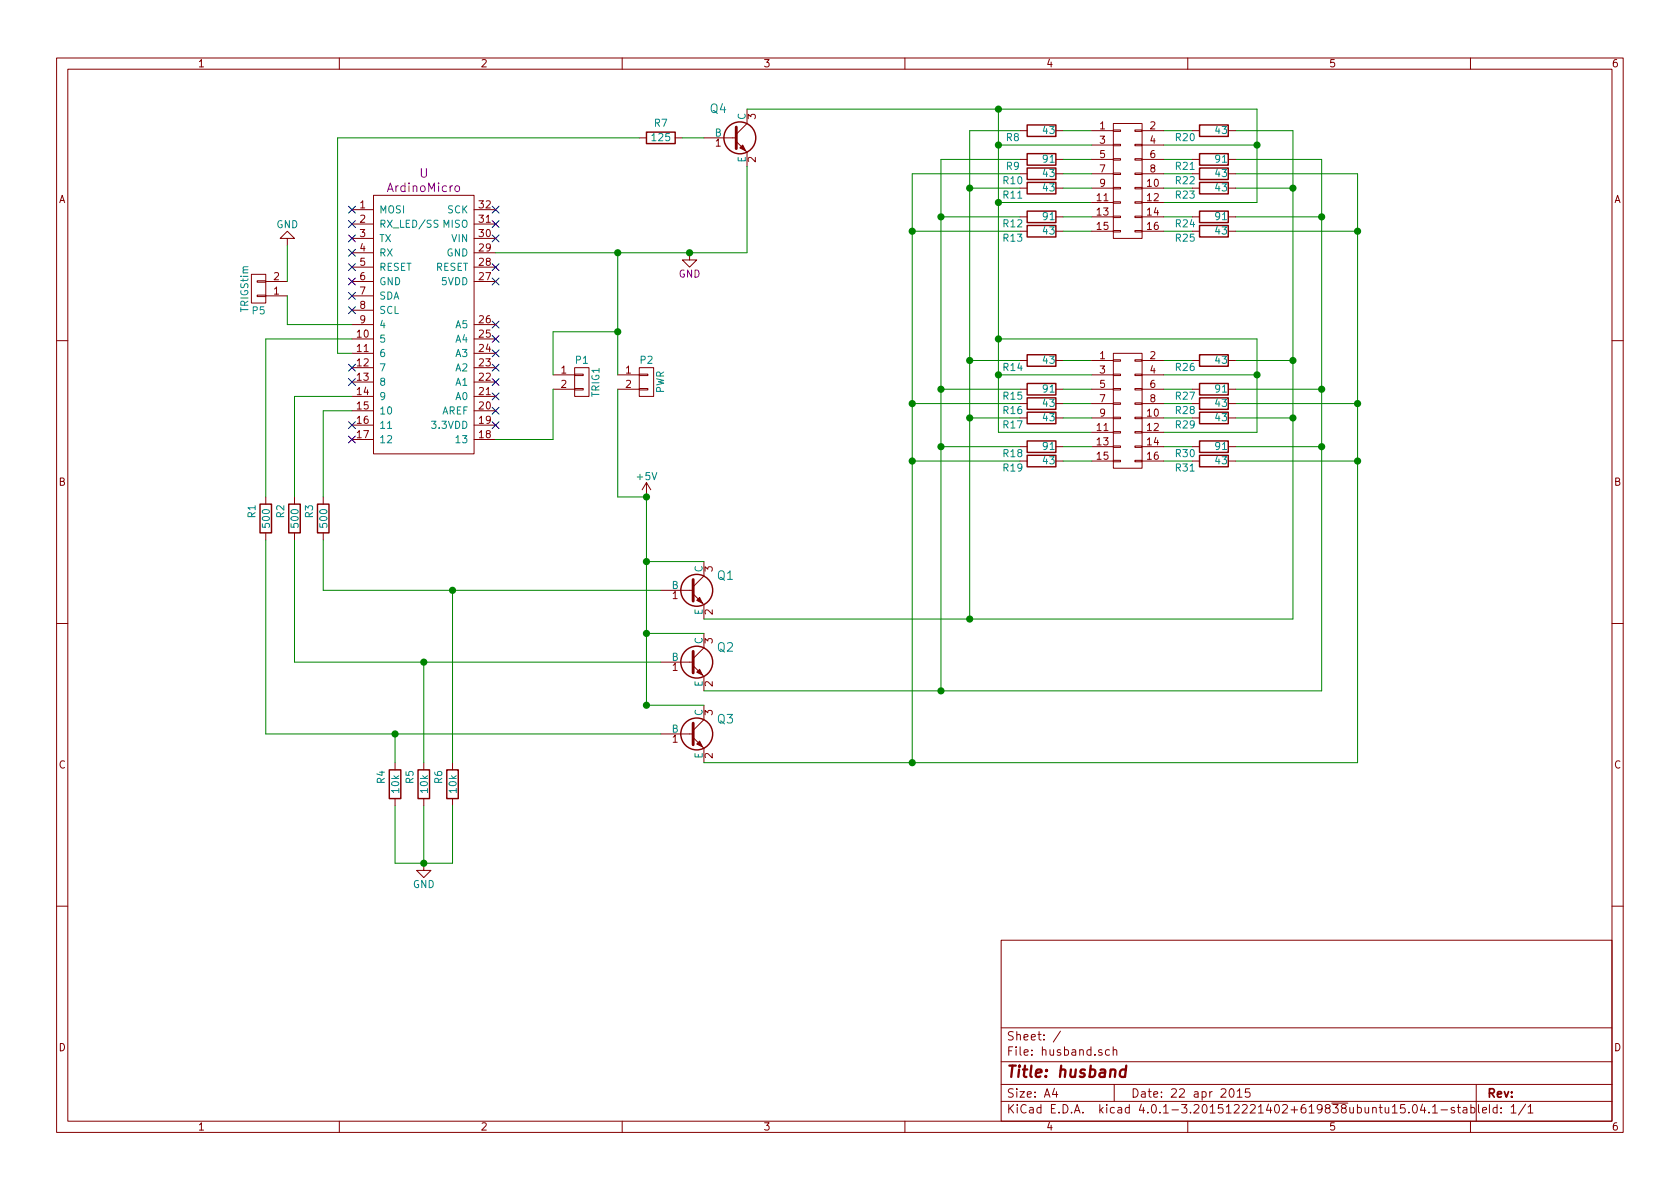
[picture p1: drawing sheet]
EESchema Schematic File Version 2
LIBS:husband-rescue
LIBS:power
LIBS:device
LIBS:transistors
LIBS:conn
LIBS:linear
LIBS:regul
LIBS:74xx
LIBS:cmos4000
LIBS:adc-dac
LIBS:memory
LIBS:xilinx
LIBS:microcontrollers
LIBS:dsp
LIBS:microchip
LIBS:analog_switches
LIBS:motorola
LIBS:texas
LIBS:intel
LIBS:audio
LIBS:interface
LIBS:digital-audio
LIBS:philips
LIBS:display
LIBS:cypress
LIBS:siliconi
LIBS:opto
LIBS:atmel
LIBS:contrib
LIBS:valves
LIBS:myParts
LIBS:husband-cache
EELAYER 25 0
EELAYER END
$Descr A4 11693 8268
encoding utf-8
Sheet 1 1
Title "husband"
Date "22 apr 2015"
Rev ""
Comp ""
Comment1 ""
Comment2 ""
Comment3 ""
Comment4 ""
$EndDescr
$Comp
L ArdinoMicro-RESCUE-husband U1
U 1 1
P 2700 1250
F 0 "U1" H 2750 1300 60  0001 C CNN
F 1 "ArdinoMicro" H 2700 1250 60  0001 C CNN
F 2 "myPrints:ArduinoMicro" V 2950 100 60  0001 C CNN
F 3 "" H 2700 1250 60  0001 C CNN
F 4 "U" H 2950 1300 60  0000 C CNN "Reference"
F 5 "ArdinoMicro" H 2950 1200 60  0000 C CNN "Value"
F 6 "" V 2950 100 60  0000 C CNN "Datasheet"
	1    2700 1250
	1    0    0    -1  
$EndComp
$Comp
L BC817-40 Q2
U 1 1
P 4800 4600
F 0 "Q2" H 5050 4700 60  0000 C CNN
F 1 "BC817-40" H 4800 4600 60  0001 C CNN
F 2 "myPrints:Transistor" H 5000 4525 50  0001 L CIN
F 3 "" H 4800 4600 60  0001 C CNN
	1    4800 4600
	1    0    0    -1  
$EndComp
$Comp
L BC817-40 Q1
U 1 1
P 4800 4100
F 0 "Q1" H 5050 4200 60  0000 C CNN
F 1 "BC817-40" H 4800 4100 60  0001 C CNN
F 2 "myPrints:Transistor" H 5000 4025 50  0001 L CIN
F 3 "" H 4800 4100 60  0001 C CNN
	1    4800 4100
	1    0    0    -1  
$EndComp
$Comp
L BC817-40 Q4
U 1 1
P 5100 950
F 0 "Q4" H 5000 1150 60  0000 C CNN
F 1 "BC817-40" H 5100 950 60  0001 C CNN
F 2 "myPrints:Transistor" H 5300 875 50  0001 L CIN
F 3 "" H 5100 950 60  0001 C CNN
	1    5100 950 
	1    0    0    -1  
$EndComp
$Comp
L BC817-40 Q3
U 1 1
P 4800 5100
F 0 "Q3" H 5050 5200 60  0000 C CNN
F 1 "BC817-40" H 4800 5100 60  0001 C CNN
F 2 "myPrints:Transistor" H 5000 5025 50  0001 L CIN
F 3 "" H 4800 5100 60  0001 C CNN
	1    4800 5100
	1    0    0    -1  
$EndComp
$Comp
L GND #PWR01
U 1 1
P 4800 1750
F 0 "#PWR01" H 4850 1800 60  0001 C CNN
F 1 "GND" H 4800 1750 60  0001 C CNN
F 2 "" H 4800 1750 60  0000 C CNN
F 3 "" H 4800 1750 60  0001 C CNN
F 4 "#PWR" H 4800 1500 50  0001 C CNN "Reference"
F 5 "GND" H 4800 1600 50  0000 C CNN "Value"
F 6 "" H 4800 1750 60  0000 C CNN "Datasheet"
	1    4800 1750
	1    0    0    -1  
$EndComp
NoConn ~ 2450 2650
NoConn ~ 2450 2550
$Comp
L CONN_01X02 P2
U 1 1
P 4500 2650
F 0 "P2" H 4500 2800 50  0000 C CNN
F 1 "PWR" V 4600 2650 50  0000 C CNN
F 2 "Connect:bornier2" H 4500 2650 60  0001 C CNN
F 3 "" H 4500 2650 60  0000 C CNN
	1    4500 2650
	1    0    0    -1  
$EndComp
$Comp
L +5V #PWR02
U 1 1
P 4500 3450
F 0 "#PWR02" H 4500 3300 50  0001 C CNN
F 1 "+5V" H 4500 3590 50  0000 C CNN
F 2 "" H 4500 3450 60  0000 C CNN
F 3 "" H 4500 3450 60  0000 C CNN
	1    4500 3450
	1    0    0    -1  
$EndComp
$Comp
L CONN_01X02 P1
U 1 1
P 4050 2650
F 0 "P1" H 4050 2800 50  0000 C CNN
F 1 "TRIG1" V 4150 2650 50  0000 C CNN
F 2 "Connect:bornier2" H 4050 2650 60  0001 C CNN
F 3 "" H 4050 2650 60  0000 C CNN
	1    4050 2650
	1    0    0    -1  
$EndComp
$Comp
L R R7
U 1 1
P 4600 950
F 0 "R7" V 4500 950 50  0000 C CNN
F 1 "125" V 4600 950 50  0000 C CNN
F 2 "Resistors_ThroughHole:Resistor_Horizontal_RM10mm" V 4530 950 30  0001 C CNN
F 3 "" H 4600 950 30  0000 C CNN
	1    4600 950 
	0    1    1    0   
$EndComp
Wire Wire Line
	4500 3900 4900 3900
Wire Wire Line
	4500 4400 4900 4400
Connection ~ 4500 3900
Wire Wire Line
	4500 4900 4900 4900
Connection ~ 4500 4400
Connection ~ 4500 4900
Wire Wire Line
	4500 3450 4500 4900
Wire Wire Line
	5200 1750 5200 1150
Wire Wire Line
	2450 2450 2350 2450
Wire Wire Line
	2350 2450 2350 950 
Connection ~ 4800 1750
Connection ~ 4500 3450
Wire Wire Line
	4300 2600 4300 1750
Connection ~ 4300 1750
Wire Wire Line
	4300 2700 4300 3450
Wire Wire Line
	4300 3450 4500 3450
Wire Wire Line
	7400 900  7600 900 
Wire Wire Line
	7400 1100 7600 1100
Wire Wire Line
	7400 1200 7600 1200
Wire Wire Line
	7400 1300 7600 1300
Wire Wire Line
	7400 1500 7600 1500
Wire Wire Line
	7400 1600 7600 1600
Wire Wire Line
	8100 1500 8300 1500
Wire Wire Line
	8100 1600 8300 1600
Wire Wire Line
	8100 1300 8300 1300
Wire Wire Line
	8100 1200 8300 1200
Wire Wire Line
	8100 1100 8300 1100
Wire Wire Line
	8100 900  8300 900 
Wire Wire Line
	6950 750  6950 3000
Wire Wire Line
	5200 750  8750 750 
Connection ~ 6950 1000
Wire Wire Line
	8750 750  8750 1400
Connection ~ 6950 750 
Connection ~ 8750 1000
Wire Wire Line
	4900 4300 9000 4300
Wire Wire Line
	6750 4300 6750 900 
Wire Wire Line
	6750 900  7100 900 
Wire Wire Line
	7100 1300 6750 1300
Connection ~ 6750 1300
Wire Wire Line
	9000 4300 9000 900 
Wire Wire Line
	9000 900  8600 900 
Connection ~ 6750 4300
Wire Wire Line
	8600 1300 9000 1300
Connection ~ 9000 1300
Wire Wire Line
	4900 4800 9200 4800
Wire Wire Line
	6550 4800 6550 1100
Wire Wire Line
	6550 1100 7100 1100
Wire Wire Line
	7100 1500 6550 1500
Connection ~ 6550 1500
Wire Wire Line
	9200 4800 9200 1100
Wire Wire Line
	9200 1100 8600 1100
Connection ~ 6550 4800
Wire Wire Line
	8600 1500 9200 1500
Connection ~ 9200 1500
Wire Wire Line
	4900 5300 9450 5300
Wire Wire Line
	6350 5300 6350 1200
Wire Wire Line
	6350 1200 7100 1200
Wire Wire Line
	7100 1600 6350 1600
Connection ~ 6350 1600
Wire Wire Line
	9450 5300 9450 1200
Wire Wire Line
	9450 1200 8600 1200
Connection ~ 6350 5300
Wire Wire Line
	8600 1600 9450 1600
Connection ~ 9450 1600
Wire Wire Line
	7400 2500 7600 2500
Wire Wire Line
	7400 2700 7600 2700
Wire Wire Line
	7400 2800 7600 2800
Wire Wire Line
	7400 2900 7600 2900
Wire Wire Line
	7400 3100 7600 3100
Wire Wire Line
	7400 3200 7600 3200
Wire Wire Line
	8100 3100 8300 3100
Wire Wire Line
	8100 3200 8300 3200
Wire Wire Line
	8100 2900 8300 2900
Wire Wire Line
	8100 2800 8300 2800
Wire Wire Line
	8100 2700 8300 2700
Wire Wire Line
	8100 2500 8300 2500
Connection ~ 6950 2600
Wire Wire Line
	8750 2350 8750 3000
Connection ~ 6950 2350
Connection ~ 8750 2600
Wire Wire Line
	6750 2500 7100 2500
Wire Wire Line
	7100 2900 6750 2900
Connection ~ 6750 2900
Wire Wire Line
	9000 2500 8600 2500
Wire Wire Line
	8600 2900 9000 2900
Connection ~ 9000 2900
Wire Wire Line
	6550 2700 7100 2700
Wire Wire Line
	7100 3100 6550 3100
Connection ~ 6550 3100
Wire Wire Line
	9200 2700 8600 2700
Wire Wire Line
	8600 3100 9200 3100
Connection ~ 9200 3100
Wire Wire Line
	6350 2800 7100 2800
Wire Wire Line
	7100 3200 6350 3200
Connection ~ 6350 3200
Wire Wire Line
	9450 2800 8600 2800
Wire Wire Line
	8600 3200 9450 3200
Connection ~ 9450 3200
Connection ~ 6750 2500
Connection ~ 6550 2700
Connection ~ 6350 2800
Wire Wire Line
	6950 2350 8750 2350
Connection ~ 6950 1400
Connection ~ 9000 2500
Connection ~ 9200 2700
Connection ~ 9450 2800
Wire Wire Line
	3450 3050 3850 3050
Wire Wire Line
	3850 3050 3850 2700
Wire Wire Line
	3850 2600 3850 2300
Wire Wire Line
	3850 2300 4300 2300
Connection ~ 4300 2300
Wire Wire Line
	2350 950  4450 950 
Wire Wire Line
	4750 950  4900 950 
$Comp
L R R8
U 1 1
P 7250 900
F 0 "R8" V 7300 700 50  0000 C CNN
F 1 "43" V 7250 950 50  0000 C CNN
F 2 "Resistors_ThroughHole:Resistor_Horizontal_RM10mm" V 7180 900 30  0001 C CNN
F 3 "" H 7250 900 30  0000 C CNN
	1    7250 900 
	0    1    1    0   
$EndComp
$Comp
L R R10
U 1 1
P 7250 1200
F 0 "R10" V 7300 1000 50  0000 C CNN
F 1 "43" V 7250 1250 50  0000 C CNN
F 2 "Resistors_ThroughHole:Resistor_Horizontal_RM10mm" V 7180 1200 30  0001 C CNN
F 3 "" H 7250 1200 30  0000 C CNN
	1    7250 1200
	0    1    1    0   
$EndComp
$Comp
L R R11
U 1 1
P 7250 1300
F 0 "R11" V 7300 1100 50  0000 C CNN
F 1 "43" V 7250 1350 50  0000 C CNN
F 2 "Resistors_ThroughHole:Resistor_Horizontal_RM10mm" V 7180 1300 30  0001 C CNN
F 3 "" H 7250 1300 30  0000 C CNN
	1    7250 1300
	0    1    1    0   
$EndComp
$Comp
L R R13
U 1 1
P 7250 1600
F 0 "R13" V 7300 1400 50  0000 C CNN
F 1 "43" V 7250 1650 50  0000 C CNN
F 2 "Resistors_ThroughHole:Resistor_Horizontal_RM10mm" V 7180 1600 30  0001 C CNN
F 3 "" H 7250 1600 30  0000 C CNN
	1    7250 1600
	0    1    1    0   
$EndComp
Wire Wire Line
	7600 1000 6950 1000
$Comp
L R R20
U 1 1
P 8450 900
F 0 "R20" V 8500 700 50  0000 C CNN
F 1 "43" V 8450 950 50  0000 C CNN
F 2 "Resistors_ThroughHole:Resistor_Horizontal_RM10mm" V 8380 900 30  0001 C CNN
F 3 "" H 8450 900 30  0000 C CNN
	1    8450 900 
	0    1    1    0   
$EndComp
$Comp
L R R22
U 1 1
P 8450 1200
F 0 "R22" V 8500 1000 50  0000 C CNN
F 1 "43" V 8450 1250 50  0000 C CNN
F 2 "Resistors_ThroughHole:Resistor_Horizontal_RM10mm" V 8380 1200 30  0001 C CNN
F 3 "" H 8450 1200 30  0000 C CNN
	1    8450 1200
	0    1    1    0   
$EndComp
$Comp
L R R23
U 1 1
P 8450 1300
F 0 "R23" V 8500 1100 50  0000 C CNN
F 1 "43" V 8450 1350 50  0000 C CNN
F 2 "Resistors_ThroughHole:Resistor_Horizontal_RM10mm" V 8380 1300 30  0001 C CNN
F 3 "" H 8450 1300 30  0000 C CNN
	1    8450 1300
	0    1    1    0   
$EndComp
$Comp
L R R25
U 1 1
P 8450 1600
F 0 "R25" V 8500 1400 50  0000 C CNN
F 1 "43" V 8450 1650 50  0000 C CNN
F 2 "Resistors_ThroughHole:Resistor_Horizontal_RM10mm" V 8380 1600 30  0001 C CNN
F 3 "" H 8450 1600 30  0000 C CNN
	1    8450 1600
	0    1    1    0   
$EndComp
$Comp
L R R14
U 1 1
P 7250 2500
F 0 "R14" V 7300 2300 50  0000 C CNN
F 1 "43" V 7250 2550 50  0000 C CNN
F 2 "Resistors_ThroughHole:Resistor_Horizontal_RM10mm" V 7180 2500 30  0001 C CNN
F 3 "" H 7250 2500 30  0000 C CNN
	1    7250 2500
	0    1    1    0   
$EndComp
$Comp
L R R16
U 1 1
P 7250 2800
F 0 "R16" V 7300 2600 50  0000 C CNN
F 1 "43" V 7250 2850 50  0000 C CNN
F 2 "Resistors_ThroughHole:Resistor_Horizontal_RM10mm" V 7180 2800 30  0001 C CNN
F 3 "" H 7250 2800 30  0000 C CNN
	1    7250 2800
	0    1    1    0   
$EndComp
$Comp
L R R17
U 1 1
P 7250 2900
F 0 "R17" V 7300 2700 50  0000 C CNN
F 1 "43" V 7250 2950 50  0000 C CNN
F 2 "Resistors_ThroughHole:Resistor_Horizontal_RM10mm" V 7180 2900 30  0001 C CNN
F 3 "" H 7250 2900 30  0000 C CNN
	1    7250 2900
	0    1    1    0   
$EndComp
$Comp
L R R19
U 1 1
P 7250 3200
F 0 "R19" V 7300 3000 50  0000 C CNN
F 1 "43" V 7250 3250 50  0000 C CNN
F 2 "Resistors_ThroughHole:Resistor_Horizontal_RM10mm" V 7180 3200 30  0001 C CNN
F 3 "" H 7250 3200 30  0000 C CNN
	1    7250 3200
	0    1    1    0   
$EndComp
$Comp
L R R26
U 1 1
P 8450 2500
F 0 "R26" V 8500 2300 50  0000 C CNN
F 1 "43" V 8450 2550 50  0000 C CNN
F 2 "Resistors_ThroughHole:Resistor_Horizontal_RM10mm" V 8380 2500 30  0001 C CNN
F 3 "" H 8450 2500 30  0000 C CNN
	1    8450 2500
	0    1    1    0   
$EndComp
$Comp
L R R28
U 1 1
P 8450 2800
F 0 "R28" V 8500 2600 50  0000 C CNN
F 1 "43" V 8450 2850 50  0000 C CNN
F 2 "Resistors_ThroughHole:Resistor_Horizontal_RM10mm" V 8380 2800 30  0001 C CNN
F 3 "" H 8450 2800 30  0000 C CNN
	1    8450 2800
	0    1    1    0   
$EndComp
$Comp
L R R29
U 1 1
P 8450 2900
F 0 "R29" V 8500 2700 50  0000 C CNN
F 1 "43" V 8450 2950 50  0000 C CNN
F 2 "Resistors_ThroughHole:Resistor_Horizontal_RM10mm" V 8380 2900 30  0001 C CNN
F 3 "" H 8450 2900 30  0000 C CNN
	1    8450 2900
	0    1    1    0   
$EndComp
$Comp
L R R31
U 1 1
P 8450 3200
F 0 "R31" V 8500 3000 50  0000 C CNN
F 1 "43" V 8450 3250 50  0000 C CNN
F 2 "Resistors_ThroughHole:Resistor_Horizontal_RM10mm" V 8380 3200 30  0001 C CNN
F 3 "" H 8450 3200 30  0000 C CNN
	1    8450 3200
	0    1    1    0   
$EndComp
$Comp
L R R9
U 1 1
P 7250 1100
F 0 "R9" V 7300 900 50  0000 C CNN
F 1 "91" V 7250 1150 50  0000 C CNN
F 2 "Resistors_ThroughHole:Resistor_Horizontal_RM10mm" V 7180 1100 30  0001 C CNN
F 3 "" H 7250 1100 30  0000 C CNN
	1    7250 1100
	0    1    1    0   
$EndComp
$Comp
L R R21
U 1 1
P 8450 1100
F 0 "R21" V 8500 900 50  0000 C CNN
F 1 "91" V 8450 1150 50  0000 C CNN
F 2 "Resistors_ThroughHole:Resistor_Horizontal_RM10mm" V 8380 1100 30  0001 C CNN
F 3 "" H 8450 1100 30  0000 C CNN
	1    8450 1100
	0    1    1    0   
$EndComp
$Comp
L R R12
U 1 1
P 7250 1500
F 0 "R12" V 7300 1300 50  0000 C CNN
F 1 "91" V 7250 1550 50  0000 C CNN
F 2 "Resistors_ThroughHole:Resistor_Horizontal_RM10mm" V 7180 1500 30  0001 C CNN
F 3 "" H 7250 1500 30  0000 C CNN
	1    7250 1500
	0    1    1    0   
$EndComp
$Comp
L R R24
U 1 1
P 8450 1500
F 0 "R24" V 8500 1300 50  0000 C CNN
F 1 "91" V 8450 1550 50  0000 C CNN
F 2 "Resistors_ThroughHole:Resistor_Horizontal_RM10mm" V 8380 1500 30  0001 C CNN
F 3 "" H 8450 1500 30  0000 C CNN
	1    8450 1500
	0    1    1    0   
$EndComp
$Comp
L R R15
U 1 1
P 7250 2700
F 0 "R15" V 7300 2500 50  0000 C CNN
F 1 "91" V 7250 2750 50  0000 C CNN
F 2 "Resistors_ThroughHole:Resistor_Horizontal_RM10mm" V 7180 2700 30  0001 C CNN
F 3 "" H 7250 2700 30  0000 C CNN
	1    7250 2700
	0    1    1    0   
$EndComp
$Comp
L R R18
U 1 1
P 7250 3100
F 0 "R18" V 7300 2900 50  0000 C CNN
F 1 "91" V 7250 3150 50  0000 C CNN
F 2 "Resistors_ThroughHole:Resistor_Horizontal_RM10mm" V 7180 3100 30  0001 C CNN
F 3 "" H 7250 3100 30  0000 C CNN
	1    7250 3100
	0    1    1    0   
$EndComp
$Comp
L R R27
U 1 1
P 8450 2700
F 0 "R27" V 8500 2500 50  0000 C CNN
F 1 "91" V 8450 2750 50  0000 C CNN
F 2 "Resistors_ThroughHole:Resistor_Horizontal_RM10mm" V 8380 2700 30  0001 C CNN
F 3 "" H 8450 2700 30  0000 C CNN
	1    8450 2700
	0    1    1    0   
$EndComp
$Comp
L R R30
U 1 1
P 8450 3100
F 0 "R30" V 8500 2900 50  0000 C CNN
F 1 "91" V 8450 3150 50  0000 C CNN
F 2 "Resistors_ThroughHole:Resistor_Horizontal_RM10mm" V 8380 3100 30  0001 C CNN
F 3 "" H 8450 3100 30  0000 C CNN
	1    8450 3100
	0    1    1    0   
$EndComp
Wire Wire Line
	8100 2600 8750 2600
Wire Wire Line
	8750 3000 8100 3000
Wire Wire Line
	6950 3000 7600 3000
Wire Wire Line
	6950 2600 7600 2600
Wire Wire Line
	6950 1400 7600 1400
Wire Wire Line
	8750 1400 8100 1400
Wire Wire Line
	8100 1000 8750 1000
NoConn ~ 3450 2950
NoConn ~ 3450 2850
NoConn ~ 3450 2750
NoConn ~ 3450 2650
NoConn ~ 3450 2550
NoConn ~ 3450 2450
NoConn ~ 3450 2350
NoConn ~ 3450 2250
NoConn ~ 3450 1850
NoConn ~ 3450 1650
NoConn ~ 3450 1550
NoConn ~ 2450 1550
NoConn ~ 2450 1650
NoConn ~ 2450 1750
NoConn ~ 2450 1850
NoConn ~ 2450 1950
NoConn ~ 2450 2050
NoConn ~ 2450 2150
$Comp
L CONN_02X08 P4
U 1 1
P 7850 2850
F 0 "P4" H 7900 2900 60  0001 C CNN
F 1 "CONN_02X08" H 7850 2850 60  0001 C CNN
F 2 "myPrints:Buchsenleiste" H 7850 1650 60  0001 C CNN
F 3 "" H 7850 2850 60  0001 C CNN
	1    7850 2850
	1    0    0    -1  
$EndComp
$Comp
L CONN_02X08 P3
U 1 1
P 7850 1250
F 0 "P3" H 7900 1300 60  0001 C CNN
F 1 "CONN_02X08" H 7850 1250 60  0001 C CNN
F 2 "myPrints:Buchsenleiste" H 7850 50  60  0001 C CNN
F 3 "" H 7850 1250 60  0001 C CNN
	1    7850 1250
	1    0    0    -1  
$EndComp
NoConn ~ 3450 1450
NoConn ~ 3450 1950
NoConn ~ 2450 1450
$Comp
L R R3
U 1 1
P 2250 3600
F 0 "R3" V 2350 3550 50  0000 C CNN
F 1 "500" V 2250 3600 50  0000 C CNN
F 2 "Resistors_ThroughHole:Resistor_Horizontal_RM10mm" V 2180 3600 30  0001 C CNN
F 3 "" H 2250 3600 30  0000 C CNN
	1    2250 3600
	-1   0    0    1   
$EndComp
$Comp
L R R2
U 1 1
P 2050 3600
F 0 "R2" V 2150 3550 50  0000 C CNN
F 1 "500" V 2050 3600 50  0000 C CNN
F 2 "Resistors_ThroughHole:Resistor_Horizontal_RM10mm" V 1980 3600 30  0001 C CNN
F 3 "" H 2050 3600 30  0000 C CNN
	1    2050 3600
	-1   0    0    1   
$EndComp
$Comp
L R R1
U 1 1
P 1850 3600
F 0 "R1" V 1950 3550 50  0000 C CNN
F 1 "500" V 1850 3600 50  0000 C CNN
F 2 "Resistors_ThroughHole:Resistor_Horizontal_RM10mm" V 1780 3600 30  0001 C CNN
F 3 "" H 1850 3600 30  0000 C CNN
	1    1850 3600
	-1   0    0    1   
$EndComp
Wire Wire Line
	2450 2850 2250 2850
Wire Wire Line
	2250 2850 2250 3450
Wire Wire Line
	2250 3750 2250 4100
Wire Wire Line
	2250 4100 4600 4100
Wire Wire Line
	2450 2750 2050 2750
Wire Wire Line
	2050 2750 2050 3450
Wire Wire Line
	2450 2350 1850 2350
Wire Wire Line
	1850 2350 1850 3450
Wire Wire Line
	2050 3750 2050 4600
Wire Wire Line
	2050 4600 4600 4600
Wire Wire Line
	1850 3750 1850 5100
Wire Wire Line
	1850 5100 4600 5100
$Comp
L R R4
U 1 1
P 2750 5450
F 0 "R4" V 2850 5400 50  0000 C CNN
F 1 "10k" V 2750 5450 50  0000 C CNN
F 2 "Resistors_ThroughHole:Resistor_Horizontal_RM10mm" V 2680 5450 30  0001 C CNN
F 3 "" H 2750 5450 30  0000 C CNN
	1    2750 5450
	-1   0    0    1   
$EndComp
$Comp
L R R5
U 1 1
P 2950 5450
F 0 "R5" V 3050 5400 50  0000 C CNN
F 1 "10k" V 2950 5450 50  0000 C CNN
F 2 "Resistors_ThroughHole:Resistor_Horizontal_RM10mm" V 2880 5450 30  0001 C CNN
F 3 "" H 2950 5450 30  0000 C CNN
	1    2950 5450
	-1   0    0    1   
$EndComp
$Comp
L R R6
U 1 1
P 3150 5450
F 0 "R6" V 3250 5400 50  0000 C CNN
F 1 "10k" V 3150 5450 50  0000 C CNN
F 2 "Resistors_ThroughHole:Resistor_Horizontal_RM10mm" V 3080 5450 30  0001 C CNN
F 3 "" H 3150 5450 30  0000 C CNN
	1    3150 5450
	-1   0    0    1   
$EndComp
Wire Wire Line
	2750 5300 2750 5100
Connection ~ 2750 5100
Wire Wire Line
	2950 5300 2950 4600
Connection ~ 2950 4600
Wire Wire Line
	3150 5300 3150 4100
Connection ~ 3150 4100
$Comp
L GND #PWR03
U 1 1
P 2950 6000
F 0 "#PWR03" H 2950 5750 50  0001 C CNN
F 1 "GND" H 2950 5850 50  0000 C CNN
F 2 "" H 2950 6000 60  0000 C CNN
F 3 "" H 2950 6000 60  0000 C CNN
	1    2950 6000
	1    0    0    -1  
$EndComp
Wire Wire Line
	2950 5600 2950 6000
Wire Wire Line
	3150 6000 3150 5600
Wire Wire Line
	2750 6000 3150 6000
Wire Wire Line
	2750 5600 2750 6000
Connection ~ 2950 6000
NoConn ~ 2450 2950
NoConn ~ 2450 3050
$Comp
L CONN_01X02 P5
U 1 1
P 1800 2000
F 0 "P5" H 1800 2150 50  0000 C CNN
F 1 "TRIGStim" V 1900 2000 50  0000 C CNN
F 2 "Connect:bornier2" H 1800 2000 60  0001 C CNN
F 3 "" H 1800 2000 60  0000 C CNN
	1    1800 2000
	-1   0    0    1   
$EndComp
Wire Wire Line
	2450 2250 2000 2250
Wire Wire Line
	2000 2250 2000 2050
$Comp
L GND #PWR04
U 1 1
P 2000 1700
F 0 "#PWR04" H 2000 1450 50  0001 C CNN
F 1 "GND" H 2000 1550 50  0000 C CNN
F 2 "" H 2000 1700 60  0000 C CNN
F 3 "" H 2000 1700 60  0000 C CNN
	1    2000 1700
	-1   0    0    1   
$EndComp
Wire Wire Line
	2000 1700 2000 1950
Wire Wire Line
	3450 1750 5200 1750
$EndSCHEMATC
